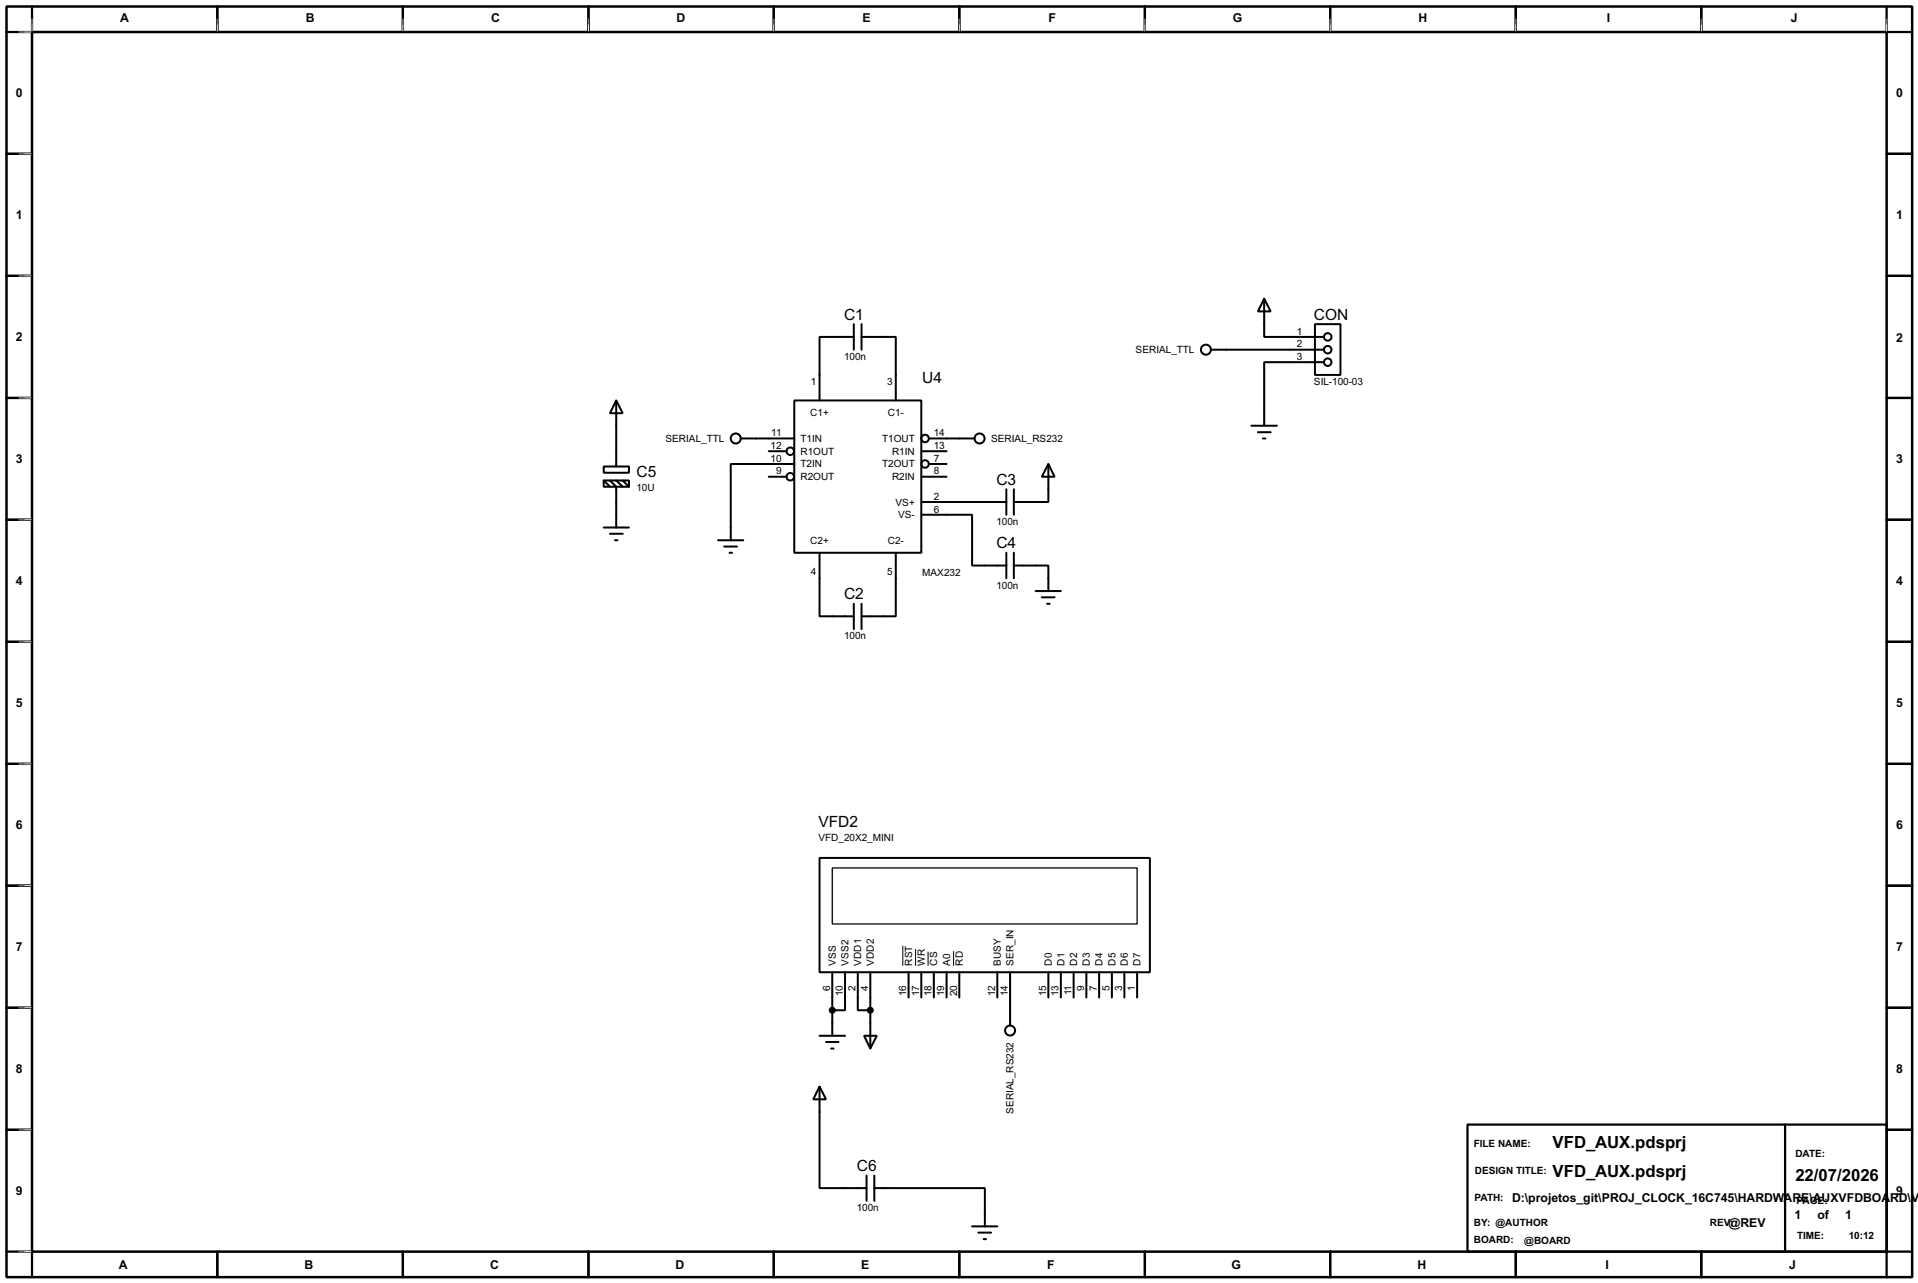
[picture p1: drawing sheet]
<svg xmlns="http://www.w3.org/2000/svg" width="383mm" height="256mm" viewBox="0 0 383 256" stroke-linecap="round" stroke-linejoin="round" font-family="sans-serif">
<path d="M1.3 1.3h381v254h-381zM6.4 6.4h370.8v243.8h-370.8z" fill="none" stroke="#000" stroke-width=".5"/>
<g fill="none" stroke="#000" stroke-width=".45">
<path d="M6.4 1.3v5.1h-5.1M43.5 1.3v5.1M80.6 1.3v5.1M117.7 1.3v5.1M154.7 1.3v5.1M191.8 1.3v5.1M228.9 1.3v5.1M266 1.3v5.1M303.1 1.3v5.1M340.2 1.3v5.1M377.2 1.3v5.1h5.1M1.3 30.8h5.1"/>
<path d="M377.2 30.8h5.1M1.3 55.2h5.1M377.2 55.2h5.1M1.3 79.6h5.1M377.2 79.6h5.1M1.3 103.9h5.1M377.2 103.9h5.1M1.3 128.3h5.1M377.2 128.3h5.1M1.3 152.7h5.1M377.2 152.7h5.1M1.3 177.1h5.1"/>
<path d="M377.2 177.1h5.1M1.3 201.5h5.1M377.2 201.5h5.1M1.3 225.9h5.1M293.4 224.8h83.8v25.4h-83.8zM356.9 224.8v25.4M377.2 225.9h5.1M1.3 250.2h5.1v5.1M43.5 250.2v5.1M80.6 250.2v5.1M117.7 250.2v5.1M154.7 250.2v5.1"/>
<path d="M191.8 250.2v5.1M228.9 250.2v5.1M266 250.2v5.1M303.1 250.2v5.1M340.2 250.2v5.1M382.3 250.2h-5.1v5.1"/>
</g>
<g fill="none" stroke="#fff" stroke-width=".2">
<path d="M3.9 6.4h2.3M6.4 3.9v2.3M43.5 3.9v2.3M80.6 3.9v2.3M117.7 3.9v2.3M154.7 3.9v2.3M191.8 3.9v2.3M228.9 3.9v2.3M266 3.9v2.3M303.1 3.9v2.3M340.2 3.9v2.3M377.2 3.9v2.3"/>
<path d="M3.9 30.8h2.3M3.9 55.2h2.3M3.9 79.6h2.3M3.9 103.9h2.3M3.9 128.3h2.3M3.9 152.7h2.3M3.9 177.1h2.3M3.9 201.5h2.3M3.9 225.9h2.3M3.9 250.2h2.3"/>
</g>
<g fill="#000">
<path d="M3.8 6.4h1.1zM6.4 3.8v1.1zM43.4 3.8l.1 1.1zM80.5 3.8l.1 1.1zM117.6 3.8l.1 1.1zM154.7 3.8v1.1zM191.8 3.8v1.1zM228.9 3.8v1.1zM265.9 3.8l.1 1.1zM303 3.8l.1 1.1zM340.1 3.8l.1 1.1zM377.2 3.8v1.1z"/>
<path d="M3.8 30.7l1.1 .1zM3.8 55.1l1.1 .1zM3.8 79.5l1.1 .1zM3.8 103.9h1.1zM3.8 128.3h1.1zM3.8 152.7h1.1zM3.8 177l1.1 .1zM3.8 201.4l1.1 .1zM3.8 225.8l1.1 .1zM3.8 250.2h1.1z"/>
</g>
<g fill="none" stroke="#000" stroke-width=".4">
<path d="M252.8 59.7l1.3 2.6h-2.6zM252.8 59.7v7.7h11.9M170.7 67.4h-6.8v12.7M170.7 64.8v5.1M172.3 67.4h6.8v12.7M172.3 64.8v5.1M242.1 69.9h22.6M262.9 64.8h5.1v10.2h-5.1zM264.7 72.4h-11.9v12.7M120.7 93.3h5.1v1.2h-5.1zM120.7 96.1h5.1v1.2h-5.1zM120.7 96.1l1.3 1.2"/>
<path d="M122 96.1l1.2 1.2v8.2M123.2 80.1l1.3 2.5h-2.5zM123.2 80.1v13.2M123.2 96.1l1.3 1.2M124.5 96.1l1.3 1.2M148.1 87.7h10.7M153.7 90.2h3.6M153.7 95.3h3.6M158.8 80.1h25.4v30.4h-25.4zM158.8 92.8h-12.7v15.2M184.2 90.2h5.1M184.2 95.3h5.1"/>
<path d="M185.7 87.7h9.2M185.7 92.8h3.6M201.2 97.8v5.1M202.7 97.8v5.1M209.6 92.8l1.3 2.5h-2.6zM209.6 92.8v7.6h-6.9M250.2 85.1h5.1M251.5 86.4h2.6M252.5 87.7h.5M120.7 105.5h5.1M122 106.7h2.5M123 108h.5"/>
<path d="M143.6 108h5M144.8 109.3h2.6M145.9 110.5h.5M163.9 110.5v12.7h6.8M179.1 110.5v12.7h-6.8M184.2 102.9h10.2v10.2h6.8M184.2 100.4h17M201.2 110.5v5.1M202.7 113.1h6.9v5.1M202.7 110.5v5.1M207.1 118.2h5M208.3 119.4h2.6"/>
<path d="M170.7 120.7v5.1M172.3 120.7v5.1M209.4 120.7h.5M163.9 171.5h66v22.9h-66zM166.4 194.4v12.7M169 194.4v7.6h-2.6M171.5 194.4v7.6h2.5M174 194.4v15.2M181.7 194.4v5M184.2 194.4v5M186.7 194.4v5M189.3 194.4v5"/>
<path d="M191.8 194.4v5M199.4 194.4v5M202 194.4v10.6M209.6 194.4v5M212.1 194.4v5M214.7 194.4v5M217.2 194.4v5M219.8 194.4v5M222.3 194.4v5M224.8 194.4v5M227.4 194.4v5M163.9 217.2l1.3 2.6h-2.6z"/>
<path d="M163.9 217.2v20.3h9.4M163.9 207.1h5.1M165.2 208.3h2.5M166.2 209.6h.5M172.8 207.1h2.5l-1.3 2.5zM173.3 235v5.1M174.8 237.5h22.1v7.7M174.8 235v5.1M194.4 245.2h5M195.6 246.4h2.6M196.7 247.7h.5"/>
<circle cx="241.1" cy="69.9" r="1"/>
<circle cx="265.4" cy="69.9" r=".75"/>
<circle cx="265.4" cy="67.4" r=".75"/>
<circle cx="265.4" cy="72.4" r=".75"/>
<circle cx="147.1" cy="87.7" r="1"/>
<circle cx="158" cy="90.2" r=".75"/>
<circle cx="158" cy="95.3" r=".75"/>
<circle cx="184.9" cy="87.7" r=".75"/>
<circle cx="184.9" cy="92.8" r=".75"/>
<circle cx="195.8" cy="87.7" r="1"/>
<circle cx="201.9" cy="206" r="1"/>
</g>
<path d="M166.4 173.5h61v11.2h-61z" fill="none" stroke="#000" stroke-width=".25"/>
<path d="M180.5 189.1v4M183.1 189.7v3.4M185.6 190.3v2.8M190.7 190.2v2.9" fill="none" stroke="#000" stroke-width=".2"/>
<g fill="#000" stroke="#000" stroke-width=".4">
<circle cx="166.4" cy="202" r=".5"/>
<circle cx="174" cy="202" r=".5"/>
</g>
<g font-size="3.4">
<text x="310.4" y="229.5">VFD_AUX.pdsprj</text>
<text x="310.4" y="235.2">VFD_AUX.pdsprj</text>
<text x="359" y="236.1">22/07/2026</text>
</g>
<g font-size="3.1">
<text x="168.8" y="63.9">C1</text>
<text x="262.7" y="63.9">CON</text>
<text x="184.4" y="76.6">U4</text>
<text x="127.3" y="95.4">C5</text>
<text x="199.2" y="96.9">C3</text>
<text x="199.2" y="109.6">C4</text>
<text x="168.8" y="119.8">C2</text>
<text x="163.7" y="165.3">VFD2</text>
<text x="171.3" y="234.1">C6</text>
</g>
<g font-size="2.5">
<text x="24" y="4.4">A</text>
<text x="61.1" y="4.4">B</text>
<text x="98.2" y="4.4">C</text>
<text x="135.3" y="4.4">D</text>
<text x="172.4" y="4.4">E</text>
<text x="209.6" y="4.4">F</text>
<text x="246.5" y="4.4">G</text>
<text x="283.6" y="4.4">H</text>
<text x="321.3" y="4.4">I</text>
<text x="358" y="4.4">J</text>
<text x="3.2" y="19.4">0</text>
<text x="379.1" y="19.4">0</text>
<text x="3.2" y="43.8">1</text>
<text x="379.1" y="43.8">1</text>
<text x="3.2" y="68.2">2</text>
<text x="379.1" y="68.4">2</text>
<text x="3.2" y="92.6">3</text>
<text x="379.1" y="92.6">3</text>
<text x="3.2" y="117">4</text>
<text x="379.1" y="117">4</text>
<text x="3.2" y="141.4">5</text>
<text x="379.1" y="141.4">5</text>
<text x="3.2" y="165.8">6</text>
<text x="379.1" y="165.8">6</text>
<text x="3.2" y="190.1">7</text>
<text x="379.1" y="190.1">7</text>
<text x="3.2" y="214.5">8</text>
<text x="379.1" y="214.5">8</text>
<text x="3.2" y="238.9">9</text>
<text x="379.1" y="238.9">9</text>
<text x="302.3" y="240.2">D:\projetos_git\PROJ_CLOCK_16C745\HARDWARE\AUXVFDBOA</text>
<text x="345.6" y="245.3">@REV</text>
<text x="358.8" y="243.8">1</text>
<text x="363.4" y="243.8">of</text>
<text x="368.9" y="243.8">1</text>
<text x="377.9" y="240.2">RD\V</text>
<text x="23.8" y="253.6">A</text>
<text x="60.9" y="253.6">B</text>
<text x="98" y="253.6">C</text>
<text x="135" y="253.6">D</text>
<text x="172.2" y="253.6">E</text>
<text x="209.4" y="253.6">F</text>
<text x="246.2" y="253.6">G</text>
<text x="283.4" y="253.6">H</text>
<text x="321" y="253.6">I</text>
<text x="357.7" y="253.6">J</text>
</g>
<g font-size="2">
<text x="168.8" y="72">100n</text>
<text x="227.1" y="70.6">SERIAL_TTL</text>
<text x="259.3" y="66.9">1</text>
<text x="259.3" y="69.5">2</text>
<text x="259.3" y="72">3</text>
<text x="162.1" y="77.1">1</text>
<text x="177.4" y="77.1">3</text>
<text x="262.7" y="77">SIL-100-03</text>
<text x="162" y="83.2">C1+</text>
<text x="177.5" y="83.2">C1-</text>
<text x="133.1" y="88.4">SERIAL_TTL</text>
<text x="154.1" y="89.8">12</text>
<text x="154.2" y="87.2">11</text>
<text x="160.1" y="88.4">T1IN</text>
<text x="176.4" y="88.4">T1OUT</text>
<text x="186.7" y="87.2">14</text>
<text x="186.7" y="89.8">13</text>
<text x="198.2" y="88.4">SERIAL_RS232</text>
<text x="154.1" y="92.3">10</text>
<text x="155.2" y="94.9">9</text>
<text x="160.1" y="90.9">R1OUT</text>
<text x="160.1" y="93.5">T2IN</text>
<text x="176.4" y="93.5">T2OUT</text>
<text x="178.4" y="90.9">R1IN</text>
<text x="186.7" y="92.3">7</text>
<text x="186.7" y="94.9">8</text>
<text x="127.3" y="98.2">10U</text>
<text x="160.1" y="96">R2OUT</text>
<text x="178.4" y="96">R2IN</text>
<text x="179.1" y="101.1">VS+</text>
<text x="186.7" y="99.9">2</text>
<text x="179.6" y="103.6">VS-</text>
<text x="186.7" y="102.5">6</text>
<text x="199.2" y="105">100n</text>
<text x="162" y="108.8">C2+</text>
<text x="177.5" y="108.8">C2-</text>
<text x="162.1" y="114.9">4</text>
<text x="177.4" y="114.9">5</text>
<text x="184.4" y="115.1">MAX232</text>
<text x="199.2" y="117.7">100n</text>
<text x="168.8" y="127.8">100n</text>
<text x="163.7" y="168.1">VFD_20X2_MINI</text>
<text x="167.1" y="193.1" transform="rotate(-90 167.1 193.1)">VSS</text>
<text x="169.7" y="193.1" transform="rotate(-90 169.7 193.1)">VSS2</text>
<text x="172.2" y="193.1" transform="rotate(-90 172.2 193.1)">VDD1</text>
<text x="174.7" y="193.1" transform="rotate(-90 174.7 193.1)">VDD2</text>
<text x="182.4" y="193.1" transform="rotate(-90 182.4 193.1)">RST</text>
<text x="184.9" y="193.1" transform="rotate(-90 184.9 193.1)">WR</text>
<text x="187.4" y="193.1" transform="rotate(-90 187.4 193.1)">CS</text>
<text x="190" y="193.1" transform="rotate(-90 190 193.1)">A0</text>
<text x="192.5" y="193.1" transform="rotate(-90 192.5 193.1)">RD</text>
<text x="200.1" y="193.1" transform="rotate(-90 200.1 193.1)">BUSY</text>
<text x="202.7" y="193.1" transform="rotate(-90 202.7 193.1)">SER_IN</text>
<text x="210.3" y="193.1" transform="rotate(-90 210.3 193.1)">D0</text>
<text x="212.8" y="193.1" transform="rotate(-90 212.8 193.1)">D1</text>
<text x="215.4" y="193.1" transform="rotate(-90 215.4 193.1)">D2</text>
<text x="217.9" y="193.1" transform="rotate(-90 217.9 193.1)">D3</text>
<text x="220.5" y="193.1" transform="rotate(-90 220.5 193.1)">D4</text>
<text x="223" y="193.1" transform="rotate(-90 223 193.1)">D5</text>
<text x="225.5" y="193.1" transform="rotate(-90 225.5 193.1)">D6</text>
<text x="228.1" y="193.1" transform="rotate(-90 228.1 193.1)">D7</text>
<text x="166" y="198" transform="rotate(-90 166 198)">6</text>
<text x="168.5" y="199.1" transform="rotate(-90 168.5 199.1)">10</text>
<text x="171.1" y="198" transform="rotate(-90 171.1 198)">2</text>
<text x="173.6" y="198" transform="rotate(-90 173.6 198)">4</text>
<text x="181.2" y="199.1" transform="rotate(-90 181.2 199.1)">16</text>
<text x="183.8" y="199.1" transform="rotate(-90 183.8 199.1)">17</text>
<text x="186.3" y="199.1" transform="rotate(-90 186.3 199.1)">18</text>
<text x="188.8" y="199.1" transform="rotate(-90 188.8 199.1)">19</text>
<text x="191.4" y="199.1" transform="rotate(-90 191.4 199.1)">20</text>
<text x="199" y="199.1" transform="rotate(-90 199 199.1)">12</text>
<text x="201.5" y="199.1" transform="rotate(-90 201.5 199.1)">14</text>
<text x="209.2" y="199.1" transform="rotate(-90 209.2 199.1)">15</text>
<text x="211.7" y="199.1" transform="rotate(-90 211.7 199.1)">13</text>
<text x="214.2" y="199" transform="rotate(-90 214.2 199)">11</text>
<text x="216.8" y="198" transform="rotate(-90 216.8 198)">9</text>
<text x="219.3" y="198" transform="rotate(-90 219.3 198)">7</text>
<text x="221.9" y="198" transform="rotate(-90 221.9 198)">5</text>
<text x="224.4" y="198" transform="rotate(-90 224.4 198)">3</text>
<text x="226.9" y="198" transform="rotate(-90 226.9 198)">1</text>
<text x="202.7" y="222.7" transform="rotate(-90 202.7 222.7)">SERIAL_RS232</text>
<text x="294.7" y="229.3">FILE NAME:</text>
<text x="359" y="231.3">DATE:</text>
<text x="294.9" y="234.8">DESIGN TITLE:</text>
<text x="171.3" y="242.1">100n</text>
<text x="294.7" y="245">BY: @AUTHOR</text>
<text x="294.8" y="240.1">PATH:</text>
<text x="341.8" y="245.2">REV:</text>
<text x="359.2" y="240.7">PAGE:</text>
<text x="294.7" y="248.5">BOARD:</text>
<text x="304.8" y="248.7">@BOARD</text>
<text x="359.3" y="247.7">TIME:</text>
<text x="369.6" y="247.7">10:12</text>
</g>
</svg>
